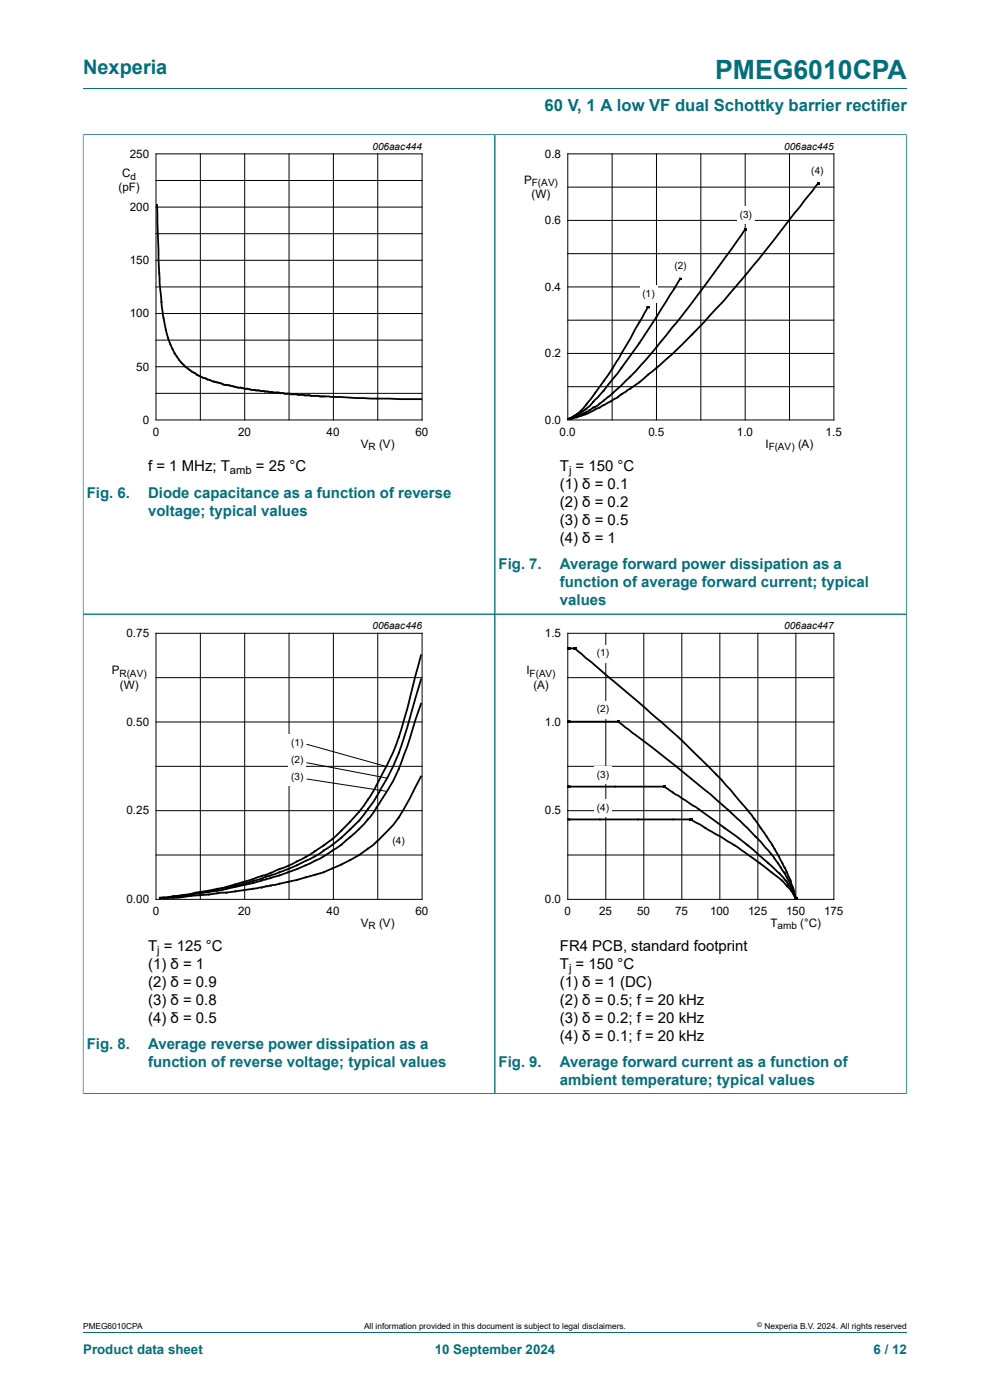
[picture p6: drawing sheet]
<svg xmlns="http://www.w3.org/2000/svg" width="210mm" height="297mm" viewBox="0 0 210 297" stroke-linecap="round" stroke-linejoin="round" font-family="sans-serif">
<path d="M17.6 18.8h174.8M17.6 28.6h174.8M17.6 28.5v101.8h174.7v-101.8M105 28.6v101.7" fill="none" stroke="#036f7b" stroke-width=".21"/>
<path d="M20.4 29.8h81.8v66.3h-81.8zM107.7 29.8h81.9v66.3h-81.9z" fill="none" stroke="#fff" stroke-width=".21"/>
<g fill="none" stroke="#000" stroke-width=".21">
<path d="M33.1 32.6h56.4v56.5h-56.4zM33.1 38.3h56.4M42.5 32.6v56.5M51.9 32.6v56.5M61.3 32.6v56.5M70.7 32.6v56.5M80.1 32.6v56.5M120.4 32.6h56.5v56.5h-56.5zM120.4 39.7h56.5M129.8 32.6v56.5M139.3 32.6v56.5M148.7 32.6v56.5"/>
<path d="M158.1 32.6v56.5M167.5 32.6v56.5M33.1 49.6h56.4M33.1 43.9h56.4M33.1 55.2h56.4M120.4 53.8h56.5M120.4 46.8h56.5M33.1 60.9h56.4M33.1 72.2h56.4M33.1 66.5h56.4M33.1 77.8h56.4M120.4 60.9h56.5"/>
<path d="M120.4 75h56.5M120.4 67.9h56.5M33.1 83.4h56.4M120.4 82h56.5"/>
</g>
<path d="M173.5 38.9l-4.9 6.2a228.6 228.6 0 0 1-27.1 30.9 65.5 65.5 0 0 1-10.1 7.9l-.6 .6-2.7 1.4a30.2 30.2 0 0 1-5.9 2.7l-1.2 .3M33.3 43.5l.2 7.7a100.1 100.1 0 0 0 1.7 18.8 13.2 13.2 0 0 0 6.1 9.1l.4 .4a38 38 0 0 0 9.8 2.9l6.6 .9 9.8 .8 10.7 .5 10.8 .1M144.3 59.2l-1.6 2.5a210 210 0 0 1-12.9 18.9 40.4 40.4 0 0 1-5.4 6.1l-2.3 1.6-.8 .3M158 48.7a309.9 309.9 0 0 1-23.1 30l-1.2 1.2a41.1 41.1 0 0 1-9 7.4l-.8 .4a2.79 2.79 0 0 1-1.8 .6l-1.1 .6M137.4 65.2a153.3 153.3 0 0 1-12.1 19.5l-.5 .6a11.6 11.6 0 0 1-3.5 3.3M120.7 88.9h.3M120.8 88.9h.2M121 88.7l-.2 .2M121.3 88.6v.1h-.5v.2M121.3 88.6l-.1 .1" fill="none" stroke="#000" stroke-width=".38"/>
<g fill="#fff">
<path d="M135.7 60.6h3.8v3.6h-3.8z"/>
<path d="M142.5 54.7h3.8v3.6h-3.8z"/>
<path d="M156.4 43.9h3.8v3.6h-3.8z"/>
<path d="M171.5 34.6h3.8v3.6h-3.8z"/>
</g>
<path d="M17.6 232h87.4v-101.7h-87.4v101.8" fill="none" stroke="#036f7b" stroke-width=".21"/>
<path d="M33.1 134.4h56.4v56.4h-56.4zM42.5 134.4v56.4M51.9 134.4v56.4M61.3 134.4v56.4M70.7 134.4v56.4M80.1 134.4v56.4M33.1 143.8h56.4M33.1 153.2h56.4M33.1 162.6h56.4M33.1 172h56.4M33.1 181.4h56.4" fill="none" stroke="#000" stroke-width=".21"/>
<path d="M20.4 131.5h81.8v66.4h-81.8z" fill="none" stroke="#fff" stroke-width=".21"/>
<path d="M89.3 139l-2.3 9.1a59.8 59.8 0 0 1-5.5 15.4 39 39 0 0 1-16.6 18.3 72.2 72.2 0 0 1-11.3 4.7 54.2 54.2 0 0 1-12.2 2.9l-.9 .2-3.8 .6M89.3 144.2l-2.3 8.1a57.9 57.9 0 0 1-9.8 20.6 40.7 40.7 0 0 1-20.7 13.1l-1.4 .5a111.9 111.9 0 0 1-13.7 3l-.9 .3M89.3 149.3l-3.6 10.7a37.6 37.6 0 0 1-5.8 11.2 27.9 27.9 0 0 1-6.6 7.2 35.8 35.8 0 0 1-10.3 6l-3.7 1.3-5.7 1.6a83.2 83.2 0 0 1-13.1 2.5M89.3 164.7l-1.2 2.3a29.8 29.8 0 0 1-8.2 11.5 36.2 36.2 0 0 1-15 7.6l-1.9 .6-7.5 1.6-7.4 1.1-7.6 .6a18.6 18.6 0 0 1-5.2 .4h-.4M34 190.4h.9M34.9 190.4l-.9 .2M36.7 190.2l-1.8 .2M38.7 190l-2 .2M38.7 190l-3.8 .4M40.5 189.8l-1.8 .2" fill="none" stroke="#000" stroke-width=".38"/>
<g fill="#fff">
<path d="M61.1 155.8h3.9v3.7h-3.9z"/>
<path d="M61.1 159.4h3.9v3.6h-3.9z"/>
<path d="M61.1 163.1h3.9v3.6h-3.9z"/>
<path d="M82.7 176.7h3.8v3.6h-3.8z"/>
</g>
<g fill="none" stroke="#000" stroke-width=".21">
<path d="M120.4 134.4h56.5v56.4h-56.5zM128.5 134.4v56.4M136.6 134.4v56.4M144.6 134.4v56.4M152.7 134.4v56.4M160.8 134.4v56.4M168.8 134.4v56.4M65 157.9l16.8 4.7M120.4 143.8h56.5M120.4 153.2h56.5M65 161.8l17.2 3.3M65.1 165.3l16.8 2.6"/>
<path d="M120.4 162.6h56.5M120.4 172h56.5M120.4 181.4h56.5"/>
</g>
<path d="M192.4 232h-87.4v-101.7h87.3v101.8" fill="none" stroke="#036f7b" stroke-width=".21"/>
<path d="M107.7 131.5h81.9v66.4h-81.9z" fill="none" stroke="#fff" stroke-width=".21"/>
<path d="M120.6 137.6h1.3l.7 .5a706.3 706.3 0 0 1 22.7 19.6l1.5 1.5a124.7 124.7 0 0 1 13.9 15.5 49.5 49.5 0 0 1 7.8 14.6l.1 .9M120.6 153.1h9a2.77 2.77 0 0 1 2.4 .7l.7 .5a252.1 252.1 0 0 1 26.4 22 39.8 39.8 0 0 1 8.4 11l.9 2 .2 .9M120.6 166.9h19.5a2.01 2.01 0 0 1 2 .8 158.1 158.1 0 0 1 21.7 16.1 16.4 16.4 0 0 1 4.7 6l.1 .3M120.6 173.8h24.5a2.66 2.66 0 0 1 2.6 .7 106.5 106.5 0 0 1 17.7 11.9l2.3 2.3 .9 1.4M168.6 190.1v.1M168.6 190.3l.1 .2M168.6 190.2l.1 .3M168.6 190.2v.1M168.7 190.5v.1" fill="none" stroke="#000" stroke-width=".38"/>
<g fill="#fff">
<path d="M126 136.9h3.9v3.7h-3.9z"/>
<path d="M126 148.7h3.9v3.7h-3.9z"/>
<path d="M126 162.6h3.9v3.6h-3.9z"/>
<path d="M126 169.6h3.9v3.7h-3.9z"/>
</g>
<path d="M17.6 28.6v203.3M17.7 28.6h174.6M105 28.6v203.3M192.3 28.6v203.3M17.7 130.3h174.6M17.7 232h174.6M17.6 282.6h174.8" fill="none" stroke="#036f7b" stroke-width=".21"/>
<text font-size="5.6" fill="#036f7b" x="151.7" y="16.8">PMEG6010CPA</text>
<text font-size="4.2" fill="#036f7b" x="17.6" y="15.6">Nexperia</text>
<text font-size="3.5" fill="#036f7b" x="115.5" y="23.7">60 V, 1 A low VF dual Schottky barrier rectifier</text>
<g font-size="3.2">
<text x="31.4" y="100">f = 1 MHz; T</text>
<text x="54.3" y="100">= 25 °C</text>
<text x="118.8" y="100">T = 150 °C</text>
<text x="118.8" y="103.8">(1) δ = 0.1</text>
<text x="118.8" y="107.6">(2) δ = 0.2</text>
<text x="118.8" y="111.4">(3) δ = 0.5</text>
<text x="118.8" y="115.2">(4) δ = 1</text>
<text x="31.4" y="201.7">T = 125 °C</text>
<text x="118.8" y="201.7">FR4 PCB, standard footprint</text>
<text x="31.4" y="205.5">(1) δ = 1</text>
<text x="31.4" y="209.3">(2) δ = 0.9</text>
<text x="118.8" y="205.5">T = 150 °C</text>
<text x="118.8" y="209.3">(1) δ = 1 (DC)</text>
<text x="31.4" y="213.1">(3) δ = 0.8</text>
<text x="118.8" y="213.1">(2) δ = 0.5; f = 20 kHz</text>
<text x="31.4" y="216.9">(4) δ = 0.5</text>
<text x="118.8" y="216.9">(3) δ = 0.2; f = 20 kHz</text>
<text x="118.8" y="220.7">(4) δ = 0.1; f = 20 kHz</text>
</g>
<g font-size="3.2" fill="#036f7b">
<text x="18.4" y="105.6">Fig. 6.</text>
<text x="31.4" y="105.6">Diode capacitance as a function of reverse</text>
<text x="31.4" y="109.4">voltage; typical values</text>
<text x="105.8" y="120.8">Fig. 7.</text>
<text x="118.8" y="120.8">Average forward power dissipation as a</text>
<text x="118.8" y="124.6">function of average forward current; typical</text>
<text x="118.8" y="128.4">values</text>
<text x="18.4" y="222.5">Fig. 8.</text>
<text x="31.4" y="222.5">Average reverse power dissipation as a</text>
<text x="31.4" y="226.3">function of reverse voltage; typical values</text>
<text x="105.8" y="226.3">Fig. 9.</text>
<text x="118.8" y="226.3">Average forward current as a function of</text>
<text x="118.8" y="230.1">ambient temperature; typical values</text>
</g>
<g font-size="2.8" fill="#036f7b">
<text x="17.6" y="287.2">Product data sheet</text>
<text x="92.2" y="287.2">10 September 2024</text>
<text x="185.3" y="287.2">6 / 12</text>
</g>
<g font-size="2.5">
<text x="27.5" y="33.5">250</text>
<text x="115.6" y="33.5">0.8</text>
<text x="25.2" y="40.6">(pF)</text>
<text x="25.9" y="37.6">C</text>
<text x="111.2" y="39">P</text>
<text x="27.5" y="44.8">200</text>
<text x="112.8" y="42">(W)</text>
<text x="115.6" y="47.6">0.6</text>
<text x="27.5" y="56">150</text>
<text x="115.6" y="61.7">0.4</text>
<text x="27.5" y="67.3">100</text>
<text x="115.6" y="75.8">0.2</text>
<text x="28.9" y="78.6">50</text>
<text x="30.3" y="89.9">0</text>
<text x="115.6" y="89.9">0.0</text>
<text x="32.4" y="92.5">0</text>
<text x="50.5" y="92.5">20</text>
<text x="69.3" y="92.5">40</text>
<text x="76.5" y="95">V</text>
<text x="80.4" y="95">(V)</text>
<text x="88.2" y="92.5">60</text>
<text x="118.7" y="92.5">0.0</text>
<text x="137.5" y="92.5">0.5</text>
<text x="156.3" y="92.5">1.0</text>
<text x="162.4" y="95">I</text>
<text x="169.3" y="95">(A)</text>
<text x="175.1" y="92.5">1.5</text>
<text x="26.8" y="135.2">0.75</text>
<text x="115.6" y="135.2">1.5</text>
<text x="23.7" y="143">P</text>
<text x="111.7" y="143">I</text>
<text x="25.4" y="146.1">(W)</text>
<text x="113.1" y="146.1">(A)</text>
<text x="26.8" y="154">0.50</text>
<text x="115.6" y="154">1.0</text>
<text x="26.8" y="172.8">0.25</text>
<text x="115.6" y="172.8">0.5</text>
<text x="26.8" y="191.6">0.00</text>
<text x="115.6" y="191.6">0.0</text>
<text x="32.4" y="194.2">0</text>
<text x="50.5" y="194.2">20</text>
<text x="69.3" y="194.2">40</text>
<text x="76.5" y="196.7">V</text>
<text x="80.4" y="196.7">(V)</text>
<text x="88.2" y="194.2">60</text>
<text x="119.7" y="194.2">0</text>
<text x="127.1" y="194.2">25</text>
<text x="135.2" y="194.2">50</text>
<text x="143.2" y="194.2">75</text>
<text x="150.6" y="194.2">100</text>
<text x="158.7" y="194.2">125</text>
<text x="163.4" y="196.7">T</text>
<text x="166.7" y="194.2">150</text>
<text x="169.7" y="196.7">(°C)</text>
<text x="174.8" y="194.2">175</text>
</g>
<g font-size="2.4">
<text x="48.8" y="100.6">amb</text>
<text x="120.7" y="100.6">j</text>
<text x="33.4" y="202.3">j</text>
<text x="120.7" y="206.1">j</text>
</g>
<g font-size="2.1">
<text x="79" y="31.8">006aac444</text>
<text x="166.4" y="31.8">006aac445</text>
<text x="27.7" y="38.1">d</text>
<text x="112.8" y="39.5">F(AV)</text>
<text x="172.1" y="36.9">(4)</text>
<text x="157" y="46.2">(3)</text>
<text x="143.1" y="57">(2)</text>
<text x="136.3" y="62.9">(1)</text>
<text x="78.2" y="95.4">R</text>
<text x="163.1" y="95.4">F(AV)</text>
<text x="79" y="133.5">006aac446</text>
<text x="166.4" y="133.5">006aac447</text>
<text x="25.4" y="143.6">R(AV)</text>
<text x="112.3" y="143.6">F(AV)</text>
<text x="126.6" y="139.2">(1</text>
<text x="128.5" y="139.2">)</text>
<text x="126.6" y="151.1">(2</text>
<text x="128.5" y="151.1">)</text>
<text x="61.7" y="158.2">(1)</text>
<text x="61.7" y="161.8">(2)</text>
<text x="61.7" y="165.4">(3)</text>
<text x="126.6" y="165">(3</text>
<text x="128.5" y="165">)</text>
<text x="126.6" y="172">(4</text>
<text x="128.5" y="172">)</text>
<text x="83.3" y="179.1">(4)</text>
<text x="78.2" y="197.2">R</text>
<text x="165" y="197.2">amb</text>
</g>
<g font-size="1.8">
<text x="17.6" y="282">PMEG6010CPA</text>
<text x="77.2" y="282">All information provided in this document is subject to legal disclaimers.</text>
<text x="162.2" y="282">Nexperia B.V. 2024. All rights reserved</text>
</g>
<text font-size="1.4" x="160.6" y="281.6">©</text>
</svg>
